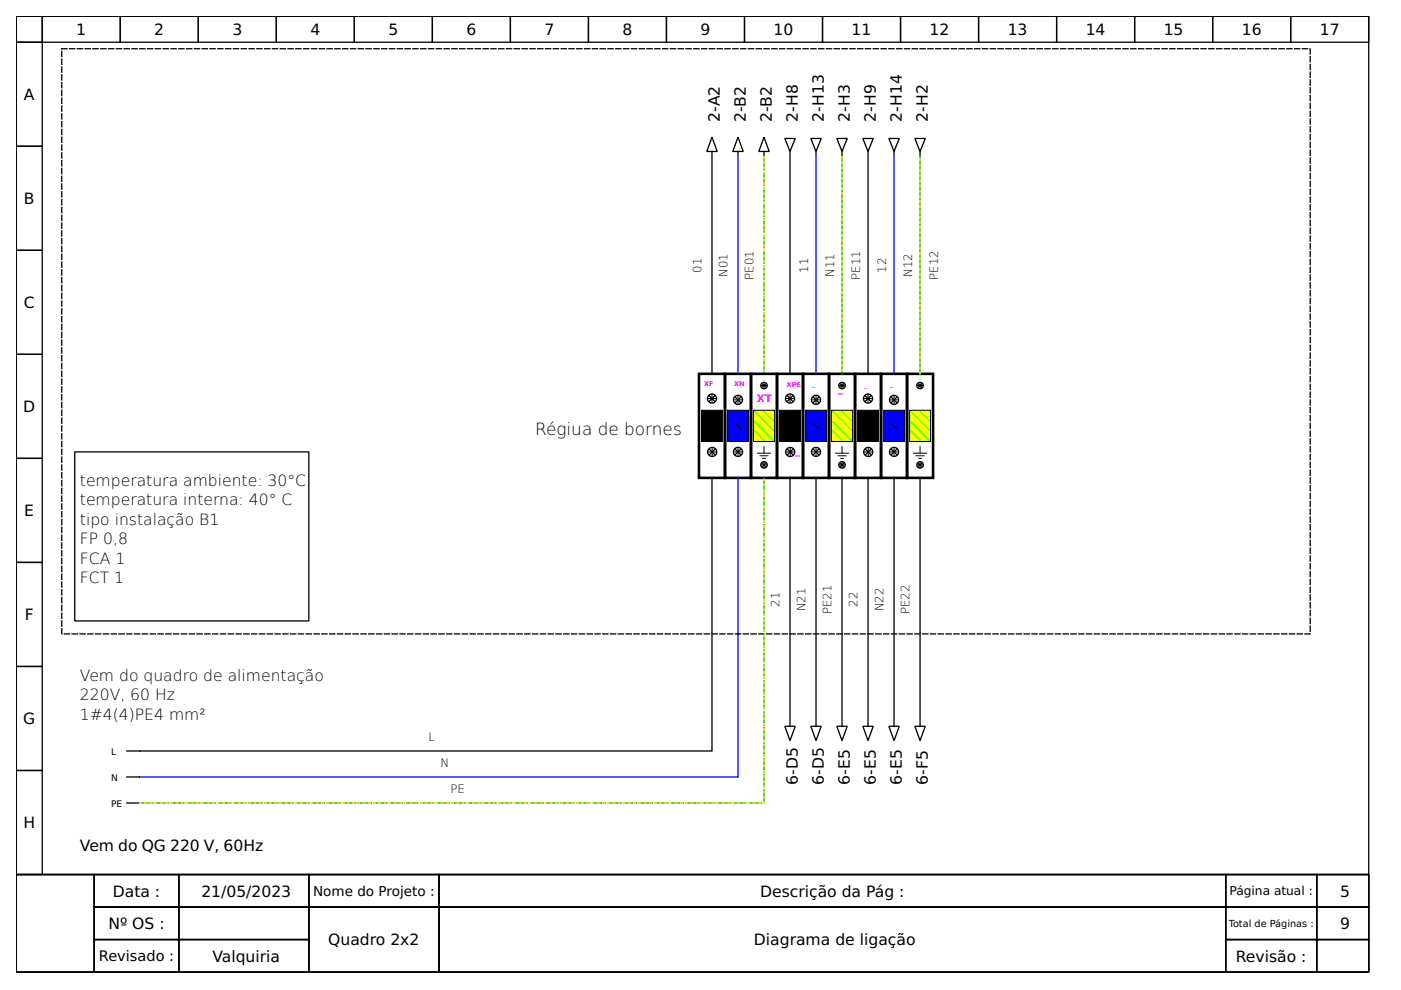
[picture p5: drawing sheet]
<svg xmlns="http://www.w3.org/2000/svg" width="297mm" height="210mm" viewBox="0 0 297 210" stroke-linecap="round" stroke-linejoin="round" font-family="sans-serif">
<g fill="none" stroke="#000" stroke-width=".28">
<path d="M3.4 3.4h286.8v182h-286.8zM3.4 3.4h5.6v5.6h-5.6zM3.4 9h5.6v22h-5.6zM9 3.4h16.5v5.6h-16.5zM25.5 3.4h16.5v5.6h-16.5zM42 3.4h16.6v5.6h-16.6zM58.6 3.4h16.5v5.6h-16.5zM75.1 3.4h16.6v5.6h-16.6zM91.7 3.4h16.5v5.6h-16.5zM108.2 3.4h16.6v5.6h-16.6zM124.8 3.4h16.5v5.6h-16.5zM141.3 3.4h16.5v5.6h-16.5z"/>
<path d="M157.8 3.4h16.6v5.6h-16.6zM174.4 3.4h16.5v5.6h-16.5zM190.9 3.4h16.6v5.6h-16.6zM207.5 3.4h16.5v5.6h-16.5zM224 3.4h16.6v5.6h-16.6zM240.6 3.4h16.5v5.6h-16.5zM257.1 3.4h16.6v5.6h-16.6zM273.7 3.4h16.5v5.6h-16.5zM3.4 31h5.6v22.1h-5.6zM177.4 29.4h2.2l-1.1 2.7zM178.5 32.1v.8M3.4 53.1h5.6v22h-5.6z"/>
<path d="M84.8 54.4h.1M3.4 75.1h5.6v22.1h-5.6zM3.4 97.2h5.6v22h-5.6zM15.8 95.8h49.7v35.9h-49.7zM155.9 84.2l1.1 1.1M155.9 95.3l1.1 1.1M157 95.3l-1.1 1.1M157 84.2l-1.1 1.1M3.4 119.2h5.6v22.1h-5.6zM3.4 141.3h5.6v22.1h-5.6zM3.4 163.4h5.6v22h-5.6zM3.4 185.4h286.8v20.7h-286.8z"/>
<path d="M3.4 185.4h16.6v20.7h-16.6zM20 185.4h17.9v6.9h-17.9zM20 192.3h17.9v6.9h-17.9zM20 199.2h17.9v6.9h-17.9zM37.9 185.4h27.6v6.9h-27.6zM37.9 192.3h27.6v6.9h-27.6zM37.9 199.2h27.6v6.9h-27.6zM65.5 185.4h27.6v6.9h-27.6zM65.5 192.3h27.6v13.8h-27.6zM93.1 185.4h166.8v6.9h-166.8zM93.1 192.3h166.8v13.8h-166.8zM259.9 185.4h19.3v6.9h-19.3z"/>
<path d="M259.9 192.3h19.3v6.9h-19.3zM259.9 199.2h19.3v6.9h-19.3zM279.2 185.4h11v6.9h-11zM279.2 192.3h11v6.9h-11zM279.2 199.2h11v6.9h-11z"/>
<circle cx="156.5" cy="84.8" r=".97"/>
<circle cx="156.5" cy="95.8" r=".97"/>
</g>
<path d="M13.1 10.3h264.7v124.1h-264.7z" fill="none" stroke="#000" stroke-width=".28" stroke-dasharray="1.1 .6"/>
<path d="M153.7 79.3h5.5v22h-5.5z" fill="none" stroke="#000" stroke-width=".55"/>
<path d="M154.3 87h4.4v6.6h-4.4z" fill-rule="evenodd" fill="#00f" stroke="#000" stroke-width=".21"/>
<path d="M155.6 84.8h1.7M155.6 95.8h1.7M155.9 89.7l1.1 1.1M156.5 84v1.6M156.5 95v1.6" fill="none" stroke="#000" stroke-width=".21"/>
<g fill="none" stroke="#000" stroke-width=".28">
<path d="M189 84.2l1.1 1.1M189 95.3l1.1 1.1M190.1 95.3l-1.1 1.1M190.1 84.2l-1.1 1.1"/>
<circle cx="189.6" cy="95.8" r=".97"/>
<circle cx="189.6" cy="84.8" r=".97"/>
</g>
<path d="M186.8 79.3h5.5v22h-5.5z" fill="none" stroke="#000" stroke-width=".55"/>
<path d="M187.3 87h4.5v6.6h-4.5z" fill-rule="evenodd" fill="#00f" stroke="#000" stroke-width=".21"/>
<path d="M183.2 84.5h1.7M183.3 95.8h1.6M184 83.7v1.6M184.1 95v1.7M188.7 84.8h1.7M188.7 95.8h1.7M189 89.7l1.1 1.1M189.6 84v1.6M189.6 95v1.6" fill="none" stroke="#000" stroke-width=".21"/>
<g fill="none" stroke="#000" stroke-width=".28">
<path d="M183.5 84l1.1 1.1M183.5 95.3l1.1 1.1M184.6 84l-1.1 1.1M184.6 95.3l-1.1 1.1"/>
<circle cx="184" cy="84.5" r=".97"/>
<circle cx="184.1" cy="95.8" r=".97"/>
<circle cx="195.1" cy="98.6" r=".69"/>
</g>
<path d="M181.3 79.3h5.5v22h-5.5z" fill="none" stroke="#000" stroke-width=".55"/>
<path d="M181.8 87h4.4v6.6h-4.4z" fill-rule="evenodd" fill="#000" stroke="#000" stroke-width=".21"/>
<path d="M192.9 87h4.4v6.6h-4.4z" fill-rule="evenodd" fill="#ff0" stroke="#000" stroke-width=".21"/>
<g fill="none" stroke="#000" stroke-width=".28">
<path d="M156.5 29.1l1.1 3h-2.2zM156.5 32.1v.8M194.8 98.3l.5 .5M194.8 81.5l.5 .5M195.3 98.3l-.5 .5M195.3 81.5l-.5 .5M26.9 159.2h2.7M26.9 170.3h2.7M26.9 164.7h2.7"/>
<circle cx="162" cy="98.6" r=".69"/>
<circle cx="195.1" cy="81.7" r=".69"/>
</g>
<path d="M192.3 79.3h5.5v22h-5.5z" fill="none" stroke="#000" stroke-width=".55"/>
<path d="M193.7 96.1h2.7M194.2 96.6h1.7M194.5 98.6h1.1M194.5 81.7h1.1M194.8 97.2h.5M195.1 81.2v1.1M195.1 94.7v1.4M195.1 98v1.1" fill="none" stroke="#000" stroke-width=".21"/>
<path d="M193.1 87.3l3.9 3.8M193.1 89.5l3.9 3.8M193.1 91.4l2 1.9M195.1 87.3l1.9 1.9" fill="none" stroke="#0f0" stroke-width=".28"/>
<path d="M159.8 87h4.4v6.6h-4.4z" fill-rule="evenodd" fill="#ff0" stroke="#000" stroke-width=".21"/>
<g fill="none" stroke="#000" stroke-width=".28">
<path d="M161.7 98.3l.6 .5M161.7 81.5l.6 .5M162.3 98.3l-.6 .5M162.3 81.5l-.6 .5M172.5 84.2l1.1 1.1M172.5 95.3l1.1 1.1M173.6 95.3l-1.1 1.1M173.6 84.2l-1.1 1.1"/>
<circle cx="162" cy="81.7" r=".69"/>
<circle cx="173" cy="95.8" r=".97"/>
<circle cx="173" cy="84.8" r=".97"/>
</g>
<path d="M159.2 79.3h5.5v22h-5.5zM170.3 79.3h5.5v22h-5.5z" fill="none" stroke="#000" stroke-width=".55"/>
<path d="M160.6 96.1h2.8M161.2 96.6h1.6M161.4 98.6h1.1M161.4 81.7h1.1M161.7 97.2h.6M162 81.2v1.1M162 94.7v1.4M162 98v1.1" fill="none" stroke="#000" stroke-width=".21"/>
<path d="M160.1 87.3l3.8 3.8M160.1 89.5l3.8 3.8M160.1 91.4l1.9 1.9M162 87.3l1.9 1.9" fill="none" stroke="#0f0" stroke-width=".28"/>
<path d="M170.8 87h4.4v6.6h-4.4z" fill-rule="evenodd" fill="#00f" stroke="#000" stroke-width=".21"/>
<g fill="none" stroke="#000" stroke-width=".21">
<path d="M150.1 84.5h1.7M150.2 95.8h1.6M151 83.7v1.6M151 95v1.7M166.7 84.5h1.6M166.7 95.8h1.7M167.5 83.7v1.6M167.5 95v1.7M172.2 84.8h1.6M172.2 95.8h1.6M172.5 89.7l1.1 1.1M173 84v1.6"/>
<path d="M173 95v1.6"/>
</g>
<g fill="none" stroke="#000" stroke-width=".28">
<path d="M171.9 29.4h2.2l-1.1 2.7zM173 32.1v.8M182.9 29.4h2.2l-1.1 2.7zM184 32.1v.8M150.4 84l1.1 1.1M150.4 95.3l1.1 1.1M151.5 84l-1.1 1.1M151.5 95.3l-1.1 1.1M166.9 84l1.1 1.1M167 95.3l1.1 1.1M168 84l-1.1 1.1M168.1 95.3l-1.1 1.1"/>
<path d="M177.4 154h2.2l-1.1 3zM178.5 153.2v.8M182.9 154h2.2l-1.1 3zM184 153.2v.8M188.5 154h2.2l-1.1 3zM189.6 153.2v.8"/>
<circle cx="151" cy="84.5" r=".97"/>
<circle cx="151" cy="95.8" r=".97"/>
<circle cx="167.5" cy="84.5" r=".97"/>
<circle cx="167.5" cy="95.8" r=".97"/>
<circle cx="178.5" cy="98.6" r=".69"/>
</g>
<path d="M148.2 79.3h5.5v22h-5.5zM164.7 79.3h5.6v22h-5.6z" fill="none" stroke="#000" stroke-width=".55"/>
<g fill="#000" stroke="#000" stroke-width=".21">
<path d="M148.7 87h4.5v6.6h-4.5z" fill-rule="evenodd"/>
<path d="M165.3 87h4.4v6.6h-4.4z" fill-rule="evenodd"/>
</g>
<path d="M176.3 87h4.4v6.6h-4.4z" fill-rule="evenodd" fill="#ff0" stroke="#000" stroke-width=".21"/>
<g fill="none" stroke="#000" stroke-width=".28">
<path d="M151 33.2v46.1M151 29.1l1.1 3h-2.2zM151 32.1v.8M162 29.1l1.1 3h-2.2zM162 32.1v.8M166.4 29.4h2.2l-1.1 2.7zM167.5 33.2v46.1M167.5 32.1v.8M184 33.2v46.1M188.5 29.4h2.2l-1.1 2.7zM189.6 32.1v.8M194 29.4h2.2l-1.1 2.7z"/>
<path d="M195.1 32.1v.8M178.3 98.3l.5 .5M178.3 81.5l.5 .5M178.8 98.3l-.5 .5M178.8 81.5l-.5 .5M151 101.3v57.9h-121.4M167.5 101.3v51.6M173 101.3v51.6M178.5 101.3v51.6M184 101.3v51.6M189.6 101.3v51.6M195.1 101.3v51.6"/>
<path d="M166.4 154h2.2l-1.1 3zM167.5 153.2v.8M171.9 154h2.2l-1.1 3zM173 153.2v.8M194 154h2.2l-1.1 3zM195.1 153.2v.8"/>
<circle cx="178.5" cy="81.7" r=".69"/>
</g>
<path d="M175.8 79.3h5.5v22h-5.5z" fill="none" stroke="#000" stroke-width=".55"/>
<path d="M177.1 96.1h2.8M177.7 96.6h1.7M178 98.6h1.1M178 81.7h1.1M178.3 97.2h.5M178.5 81.2v1.1M178.5 94.7v1.4M178.5 98v1.1" fill="none" stroke="#000" stroke-width=".21"/>
<path d="M176.6 87.3l3.9 3.8M176.6 89.5l3.9 3.8M176.6 91.4l1.9 1.9M178.5 87.3l2 1.9" fill="none" stroke="#0f0" stroke-width=".28"/>
<path d="M156.5 33.2v46.1M173 33.2v46.1M189.6 33.2v46.1M156.5 101.3v63.4h-126.9" fill="none" stroke="#00f" stroke-width=".28"/>
<path d="M178.5 33.2v46.1M195.1 33.2v46.1" fill="none" stroke="#0a0" stroke-width=".28"/>
<path d="M162 33.2v46.1M178.5 33.2v46.1M195.1 79.3v-46.1M29.6 170.3h132.4v-69" fill="none" stroke="#ff0" stroke-width=".28" stroke-dasharray=".3 .8"/>
<path d="M162 33.2v46.1M29.6 170.3h132.4v-69" fill="none" stroke="#0a0" stroke-width=".28" stroke-dasharray="1.1 .6"/>
<text font-size="3.6" x="113.5" y="92.2">Régiua de bornes</text>
<g font-size="3.3">
<text x="16.2" y="7.4">1</text>
<text x="32.7" y="7.4">2</text>
<text x="49.3" y="7.4">3</text>
<text x="65.8" y="7.4">4</text>
<text x="82.3" y="7.4">5</text>
<text x="98.9" y="7.4">6</text>
<text x="115.4" y="7.4">7</text>
<text x="132" y="7.4">8</text>
<text x="148.5" y="7.4">9</text>
<text x="164" y="7.4">10</text>
<text x="180.6" y="7.4">11</text>
<text x="197.1" y="7.4">12</text>
<text x="213.6" y="7.4">13</text>
<text x="230.2" y="7.4">14</text>
<text x="246.7" y="7.4">15</text>
<text x="263.3" y="7.4">16</text>
<text x="279.8" y="7.4">17</text>
<text x="5.1" y="21.2">A</text>
<text x="152.6" y="25.8" transform="rotate(-90 152.6 25.8)">2-A2</text>
<text x="158.1" y="25.8" transform="rotate(-90 158.1 25.8)">2-B2</text>
<text x="163.6" y="25.8" transform="rotate(-90 163.6 25.8)">2-B2</text>
<text x="169.2" y="25.8" transform="rotate(-90 169.2 25.8)">2-H8</text>
<text x="174.7" y="25.8" transform="rotate(-90 174.7 25.8)">2-H13</text>
<text x="180.2" y="25.8" transform="rotate(-90 180.2 25.8)">2-H3</text>
<text x="185.7" y="25.8" transform="rotate(-90 185.7 25.8)">2-H9</text>
<text x="191.2" y="25.8" transform="rotate(-90 191.2 25.8)">2-H14</text>
<text x="196.7" y="25.8" transform="rotate(-90 196.7 25.8)">2-H2</text>
<text x="5.1" y="43.3">B</text>
<text x="5" y="65.3">C</text>
<text x="4.9" y="87.4">D</text>
<text x="17" y="103">temperatura ambiente: 30°C</text>
<text x="17" y="107.1">temperatura interna: 40° C</text>
<text x="5.1" y="109.5">E</text>
<text x="17" y="111.2">tipo instalação B1</text>
<text x="17" y="115.4">FP 0,8</text>
<text x="17" y="119.5">FCA 1</text>
<text x="17" y="123.7">FCT 1</text>
<text x="5.2" y="131.5">F</text>
<text x="17" y="144.3">Vem do quadro de alimentação</text>
<text x="17" y="148.5">220V, 60 Hz</text>
<text x="4.9" y="153.6">G</text>
<text x="17" y="152.6">1#4(4)PE4 mm²</text>
<text x="169.2" y="166.4" transform="rotate(-90 169.2 166.4)">6-D5</text>
<text x="174.7" y="166.4" transform="rotate(-90 174.7 166.4)">6-D5</text>
<text x="180.2" y="166.4" transform="rotate(-90 180.2 166.4)">6-E5</text>
<text x="185.7" y="166.4" transform="rotate(-90 185.7 166.4)">6-E5</text>
<text x="191.2" y="166.4" transform="rotate(-90 191.2 166.4)">6-E5</text>
<text x="196.7" y="166.4" transform="rotate(-90 196.7 166.4)">6-F5</text>
<text x="5" y="175.6">H</text>
<text x="17" y="180.5">Vem do QG 220 V, 60Hz</text>
<text x="23.9" y="190.1">Data :</text>
<text x="42.7" y="190.1">21/05/2023</text>
<text x="161.2" y="190.1">Descrição da Pág :</text>
<text x="284.2" y="190.1">5</text>
<text x="23" y="197">Nº OS :</text>
<text x="284.2" y="197">9</text>
<text x="45" y="203.9">Valquiria</text>
<text x="69.6" y="200.4">Quadro 2x2</text>
<text x="159.8" y="200.4">Diagrama de ligação</text>
<text x="262" y="203.9">Revisão :</text>
</g>
<text font-size="3.1" x="21" y="203.8">Revisado :</text>
<text font-size="2.9" x="66.4" y="189.9">Nome do Projeto :</text>
<text font-size="2.6" x="260.7" y="189.8">Página atual :</text>
<g font-size="2.5">
<text x="148.7" y="57.8" transform="rotate(-90 148.7 57.8)">01</text>
<text x="154.3" y="58.7" transform="rotate(-90 154.3 58.7)">N01</text>
<text x="159.8" y="59.3" transform="rotate(-90 159.8 59.3)">PE01</text>
<text x="171.4" y="57.8" transform="rotate(-90 171.4 57.8)">11</text>
<text x="176.9" y="58.7" transform="rotate(-90 176.9 58.7)">N11</text>
<text x="182.4" y="59.3" transform="rotate(-90 182.4 59.3)">PE11</text>
<text x="187.9" y="57.8" transform="rotate(-90 187.9 57.8)">12</text>
<text x="193.4" y="58.7" transform="rotate(-90 193.4 58.7)">N12</text>
<text x="198.9" y="59.3" transform="rotate(-90 198.9 59.3)">PE12</text>
<text x="165.3" y="128.7" transform="rotate(-90 165.3 128.7)">21</text>
<text x="170.8" y="129.6" transform="rotate(-90 170.8 129.6)">N21</text>
<text x="176.3" y="130.2" transform="rotate(-90 176.3 130.2)">PE21</text>
<text x="181.8" y="128.7" transform="rotate(-90 181.8 128.7)">22</text>
<text x="187.3" y="129.6" transform="rotate(-90 187.3 129.6)">N22</text>
<text x="192.9" y="130.2" transform="rotate(-90 192.9 130.2)">PE22</text>
<text x="90.8" y="157">L</text>
<text x="93.4" y="162.5">N</text>
<text x="95.5" y="168">PE</text>
</g>
<g font-size="2.2" fill="#f0f">
<text x="177.7" y="83.1">_</text>
<text x="160.5" y="85.3">XT</text>
<text x="168.6" y="96.4">_</text>
</g>
<text font-size="2.1" x="260.5" y="196.5">Total de Páginas :</text>
<g font-size="1.9">
<text x="23.6" y="160.1">L</text>
<text x="23.6" y="165.6">N</text>
<text x="23.6" y="171.1">PE</text>
</g>
<g font-size="1.4" fill="#f0f">
<text x="149.3" y="81.7">XF</text>
<text x="155.6" y="81.7">XN</text>
<text x="166.8" y="82">XPE</text>
<text x="172.2" y="81.7">_</text>
<text x="183.2" y="82">_</text>
<text x="188.7" y="81.7">_</text>
</g>
</svg>
